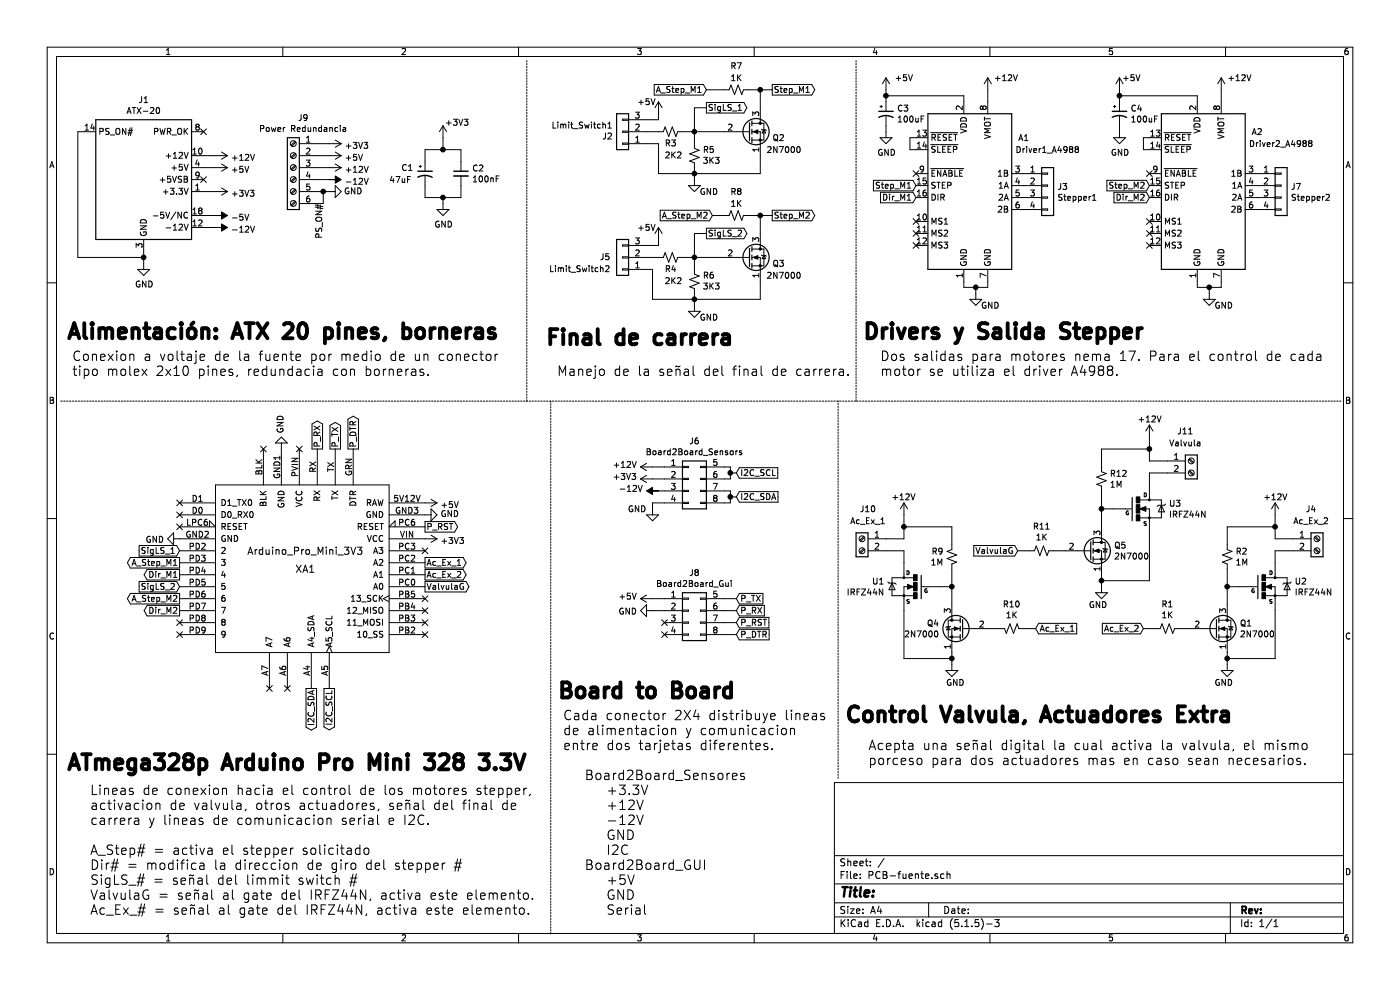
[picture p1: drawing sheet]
EESchema Schematic File Version 4
EELAYER 30 0
EELAYER END
$Descr A4 11693 8268
encoding utf-8
Sheet 1 1
Title ""
Date ""
Rev ""
Comp ""
Comment1 ""
Comment2 ""
Comment3 ""
Comment4 ""
$EndDescr
$Comp
L Driver_Motor:Pololu_Breakout_A4988 A1
U 1 1
P 8050 1550
F 0 "A1" H 8550 1950 50  0000 C CNN
F 1 "Driver1_A4988" H 8750 1850 50  0000 C CNN
F 2 "Module:Pololu_Breakout-16_15.2x20.3mm" H 8325 800 50  0001 L CNN
F 3 "https://www.pololu.com/product/2980/pictures" H 8150 1250 50  0001 C CNN
	1    8050 1550
	1    0    0    -1  
$EndComp
$Comp
L Driver_Motor:Pololu_Breakout_A4988 A2
U 1 1
P 10000 1550
F 0 "A2" H 10500 2000 50  0000 C CNN
F 1 "Driver2_A4988" H 10700 1900 50  0000 C CNN
F 2 "Module:Pololu_Breakout-16_15.2x20.3mm" H 10275 800 50  0001 L CNN
F 3 "https://www.pololu.com/product/2980/pictures" H 10100 1250 50  0001 C CNN
	1    10000 1550
	1    0    0    -1  
$EndComp
$Comp
L Connector:Screw_Terminal_01x02 J4
U 1 1
P 11000 4500
F 0 "J4" H 10950 4750 50  0000 C CNN
F 1 "Ac_Ex_2" H 10950 4650 50  0000 C CNN
F 2 "TerminalBlock:TerminalBlock_bornier-2_P5.08mm" H 11000 4500 50  0001 C CNN
F 3 "~" H 11000 4500 50  0001 C CNN
	1    11000 4500
	1    0    0    -1  
$EndComp
$Comp
L Connector_Generic:Conn_01x04 J3
U 1 1
P 8750 1550
F 0 "J3" H 8830 1542 50  0000 L CNN
F 1 "Stepper1" H 8830 1451 50  0000 L CNN
F 2 "Connector_Molex:Molex_KK-254_AE-6410-04A_1x04_P2.54mm_Vertical" H 8750 1550 50  0001 C CNN
F 3 "~" H 8750 1550 50  0001 C CNN
	1    8750 1550
	1    0    0    -1  
$EndComp
$Comp
L Connector_Generic:Conn_01x04 J7
U 1 1
P 10700 1550
F 0 "J7" H 10780 1542 50  0000 L CNN
F 1 "Stepper2" H 10780 1451 50  0000 L CNN
F 2 "Connector_Molex:Molex_KK-254_AE-6410-04A_1x04_P2.54mm_Vertical" H 10700 1550 50  0001 C CNN
F 3 "~" H 10700 1550 50  0001 C CNN
	1    10700 1550
	1    0    0    -1  
$EndComp
$Comp
L Connector_Generic:Conn_01x03 J2
U 1 1
P 5200 1100
F 0 "J2" H 5280 1142 50  0000 L CNN
F 1 "Limit_Switch1" H 5280 1051 50  0000 L CNN
F 2 "Connector_Molex:Molex_KK-254_AE-6410-03A_1x03_P2.54mm_Vertical" H 5200 1100 50  0001 C CNN
F 3 "~" H 5200 1100 50  0001 C CNN
	1    5200 1100
	-1   0    0    1   
$EndComp
$Comp
L Connector_Generic:Conn_01x03 J5
U 1 1
P 5200 2150
F 0 "J5" H 5300 2150 50  0000 L CNN
F 1 "Limit_Switch2" H 5300 2250 50  0000 L CNN
F 2 "Connector_Molex:Molex_KK-254_AE-6410-03A_1x03_P2.54mm_Vertical" H 5200 2150 50  0001 C CNN
F 3 "~" H 5200 2150 50  0001 C CNN
	1    5200 2150
	-1   0    0    1   
$EndComp
$Comp
L Connector_Generic:Conn_02x04_Top_Bottom J6
U 1 1
P 5750 4000
F 0 "J6" H 5800 4317 50  0000 C CNN
F 1 "Board2Board_Sensors" H 5800 4226 50  0000 C CNN
F 2 "Connector_PinSocket_2.54mm:PinSocket_2x04_P2.54mm_Vertical" H 5750 4000 50  0001 C CNN
F 3 "~" H 5750 4000 50  0001 C CNN
	1    5750 4000
	1    0    0    -1  
$EndComp
$Comp
L power:+5V #PWR0105
U 1 1
P 7400 750
F 0 "#PWR0105" H 7400 600 50  0001 C CNN
F 1 "+5V" H 7550 850 50  0000 C CNN
F 2 "" H 7400 750 50  0001 C CNN
F 3 "" H 7400 750 50  0001 C CNN
	1    7400 750 
	1    0    0    -1  
$EndComp
$Comp
L Device:CP1_Small C3
U 1 1
P 7400 950
F 0 "C3" H 7491 996 50  0000 L CNN
F 1 "100uF" H 7491 905 50  0000 L CNN
F 2 "Capacitor_THT:CP_Radial_D5.0mm_P2.50mm" H 7400 950 50  0001 C CNN
F 3 "~" H 7400 950 50  0001 C CNN
	1    7400 950 
	1    0    0    -1  
$EndComp
$Comp
L power:GND #PWR0106
U 1 1
P 7400 1100
F 0 "#PWR0106" H 7400 850 50  0001 C CNN
F 1 "GND" H 7405 927 50  0000 C CNN
F 2 "" H 7400 1100 50  0001 C CNN
F 3 "" H 7400 1100 50  0001 C CNN
	1    7400 1100
	1    0    0    -1  
$EndComp
Wire Wire Line
	7400 850  7400 800 
Wire Wire Line
	8050 800  7400 800 
Connection ~ 7400 800 
Wire Wire Line
	7400 800  7400 750 
Wire Wire Line
	7400 1100 7400 1050
Wire Wire Line
	10000 850  10000 800 
Wire Wire Line
	9600 1250 9550 1250
Wire Wire Line
	9550 1250 9550 1150
Wire Wire Line
	9550 1150 9600 1150
Text GLabel 9600 1550 0    50   Input ~ 0
Step_M2
NoConn ~ 9600 1450
NoConn ~ 9600 1850
NoConn ~ 9600 1950
NoConn ~ 9600 2050
Text GLabel 9600 1650 0    50   Input ~ 0
Dir_M2
Wire Wire Line
	10000 2350 10000 2400
Wire Wire Line
	10000 2400 10100 2400
Wire Wire Line
	10200 2400 10200 2350
$Comp
L power:GND #PWR0108
U 1 1
P 10100 2450
F 0 "#PWR0108" H 10100 2200 50  0001 C CNN
F 1 "GND" H 10300 2350 50  0000 R CNN
F 2 "" H 10100 2450 50  0001 C CNN
F 3 "" H 10100 2450 50  0001 C CNN
	1    10100 2450
	1    0    0    -1  
$EndComp
$Comp
L power:+12V #PWR0109
U 1 1
P 8250 750
F 0 "#PWR0109" H 8250 600 50  0001 C CNN
F 1 "+12V" H 8300 850 50  0000 L CNN
F 2 "" H 8250 750 50  0001 C CNN
F 3 "" H 8250 750 50  0001 C CNN
	1    8250 750 
	1    0    0    -1  
$EndComp
Wire Wire Line
	8050 850  8050 800 
Wire Wire Line
	7650 1250 7600 1250
Wire Wire Line
	7600 1250 7600 1150
Wire Wire Line
	7600 1150 7650 1150
Wire Wire Line
	8050 2350 8050 2400
Wire Wire Line
	8050 2400 8150 2400
Wire Wire Line
	8250 2400 8250 2350
NoConn ~ 7650 1450
NoConn ~ 7650 1850
NoConn ~ 7650 1950
NoConn ~ 7650 2050
Text GLabel 6450 750  2    50   Output ~ 0
Step_M1
Text GLabel 7650 1650 0    50   Input ~ 0
Dir_M1
Text GLabel 5900 1950 2    50   Output ~ 0
SigLS_2
Text GLabel 5900 900  2    50   Output ~ 0
SigLS_1
Text GLabel 1500 4900 0    50   Input ~ 0
SigLS_2
Text GLabel 1500 4600 0    50   Input ~ 0
SigLS_1
Text GLabel 1500 4700 0    50   Output ~ 0
A_Step_M1
Text GLabel 1500 4800 0    50   Output ~ 0
Dir_M1
Text GLabel 1500 5000 0    50   Output ~ 0
A_Step_M2
Text GLabel 1500 5100 0    50   Output ~ 0
Dir_M2
$Comp
L power:GND #PWR0116
U 1 1
P 1200 2200
F 0 "#PWR0116" H 1200 1950 50  0001 C CNN
F 1 "GND" H 1205 2027 50  0000 C CNN
F 2 "" H 1200 2200 50  0001 C CNN
F 3 "" H 1200 2200 50  0001 C CNN
	1    1200 2200
	1    0    0    -1  
$EndComp
$Comp
L Connector:ATX-20 J1
U 1 1
P 1200 1500
F 0 "J1" H 1200 2167 50  0000 C CNN
F 1 "ATX-20" H 1200 2076 50  0000 C CNN
F 2 "Connector_Molex:Molex_Mini-Fit_Jr_5566-20A_2x10_P4.20mm_Vertical" H 1200 1400 50  0001 C CNN
F 3 "https://web.aub.edu.lb/pub/docs/atx_201.pdf#page=20" H 2300 950 50  0001 C CNN
	1    1200 1500
	1    0    0    -1  
$EndComp
Wire Wire Line
	650  2150 1200 2150
NoConn ~ 1700 1100
$Comp
L power:+12V #PWR0117
U 1 1
P 1800 1300
F 0 "#PWR0117" H 1800 1150 50  0001 C CNN
F 1 "+12V" V 1815 1428 50  0000 L CNN
F 2 "" H 1800 1300 50  0001 C CNN
F 3 "" H 1800 1300 50  0001 C CNN
	1    1800 1300
	0    1    1    0   
$EndComp
$Comp
L power:+5V #PWR0118
U 1 1
P 1800 1400
F 0 "#PWR0118" H 1800 1250 50  0001 C CNN
F 1 "+5V" V 1815 1528 50  0000 L CNN
F 2 "" H 1800 1400 50  0001 C CNN
F 3 "" H 1800 1400 50  0001 C CNN
	1    1800 1400
	0    1    1    0   
$EndComp
$Comp
L power:-5V #PWR0119
U 1 1
P 1800 1800
F 0 "#PWR0119" H 1800 1900 50  0001 C CNN
F 1 "-5V" V 1815 1928 50  0000 L CNN
F 2 "" H 1800 1800 50  0001 C CNN
F 3 "" H 1800 1800 50  0001 C CNN
	1    1800 1800
	0    1    1    0   
$EndComp
$Comp
L power:-12V #PWR0120
U 1 1
P 1800 1900
F 0 "#PWR0120" H 1800 2000 50  0001 C CNN
F 1 "-12V" V 1815 2028 50  0000 L CNN
F 2 "" H 1800 1900 50  0001 C CNN
F 3 "" H 1800 1900 50  0001 C CNN
	1    1800 1900
	0    1    1    0   
$EndComp
$Comp
L power:+3V3 #PWR0121
U 1 1
P 1800 1600
F 0 "#PWR0121" H 1800 1450 50  0001 C CNN
F 1 "+3V3" V 1815 1728 50  0000 L CNN
F 2 "" H 1800 1600 50  0001 C CNN
F 3 "" H 1800 1600 50  0001 C CNN
	1    1800 1600
	0    1    1    0   
$EndComp
Wire Wire Line
	1800 1300 1700 1300
Wire Wire Line
	1800 1400 1700 1400
Wire Wire Line
	1800 1600 1700 1600
Wire Wire Line
	1800 1800 1700 1800
Wire Wire Line
	1800 1900 1700 1900
Wire Wire Line
	5450 3900 5550 3900
$Comp
L power:+12V #PWR0122
U 1 1
P 5450 3900
F 0 "#PWR0122" H 5450 3750 50  0001 C CNN
F 1 "+12V" V 5465 4028 50  0000 L CNN
F 2 "" H 5450 3900 50  0001 C CNN
F 3 "" H 5450 3900 50  0001 C CNN
	1    5450 3900
	0    -1   -1   0   
$EndComp
$Comp
L power:-12V #PWR0123
U 1 1
P 5500 4100
F 0 "#PWR0123" H 5500 4200 50  0001 C CNN
F 1 "-12V" V 5515 4228 50  0000 L CNN
F 2 "" H 5500 4100 50  0001 C CNN
F 3 "" H 5500 4100 50  0001 C CNN
	1    5500 4100
	0    -1   -1   0   
$EndComp
$Comp
L Connector_Generic:Conn_02x04_Top_Bottom J8
U 1 1
P 5750 5100
F 0 "J8" H 5800 5417 50  0000 C CNN
F 1 "Board2Board_Gui" H 5800 5326 50  0000 C CNN
F 2 "Connector_PinSocket_2.54mm:PinSocket_2x04_P2.54mm_Vertical" H 5750 5100 50  0001 C CNN
F 3 "~" H 5750 5100 50  0001 C CNN
	1    5750 5100
	1    0    0    -1  
$EndComp
$Comp
L power:GND #PWR0124
U 1 1
P 5450 5100
F 0 "#PWR0124" H 5450 4850 50  0001 C CNN
F 1 "GND" V 5455 4972 50  0000 R CNN
F 2 "" H 5450 5100 50  0001 C CNN
F 3 "" H 5450 5100 50  0001 C CNN
	1    5450 5100
	0    1    1    0   
$EndComp
$Comp
L power:+5V #PWR0128
U 1 1
P 5450 5000
F 0 "#PWR0128" H 5450 4850 50  0001 C CNN
F 1 "+5V" V 5465 5128 50  0000 L CNN
F 2 "" H 5450 5000 50  0001 C CNN
F 3 "" H 5450 5000 50  0001 C CNN
	1    5450 5000
	0    -1   -1   0   
$EndComp
Wire Wire Line
	6050 5000 6150 5000
Wire Wire Line
	6050 5200 6150 5200
$Comp
L power:+5V #PWR0131
U 1 1
P 9350 750
F 0 "#PWR0131" H 9350 600 50  0001 C CNN
F 1 "+5V" H 9450 850 50  0000 C CNN
F 2 "" H 9350 750 50  0001 C CNN
F 3 "" H 9350 750 50  0001 C CNN
	1    9350 750 
	1    0    0    -1  
$EndComp
$Comp
L Device:CP1_Small C4
U 1 1
P 9350 950
F 0 "C4" H 9441 996 50  0000 L CNN
F 1 "100uF" H 9441 905 50  0000 L CNN
F 2 "Capacitor_THT:CP_Radial_D5.0mm_P2.50mm" H 9350 950 50  0001 C CNN
F 3 "~" H 9350 950 50  0001 C CNN
	1    9350 950 
	1    0    0    -1  
$EndComp
$Comp
L power:GND #PWR0132
U 1 1
P 9350 1100
F 0 "#PWR0132" H 9350 850 50  0001 C CNN
F 1 "GND" H 9355 927 50  0000 C CNN
F 2 "" H 9350 1100 50  0001 C CNN
F 3 "" H 9350 1100 50  0001 C CNN
	1    9350 1100
	1    0    0    -1  
$EndComp
Wire Wire Line
	10000 800  9350 800 
Wire Wire Line
	9350 800  9350 850 
Wire Wire Line
	9350 1050 9350 1100
Wire Wire Line
	9350 750  9350 800 
Connection ~ 9350 800 
Text GLabel 3550 4900 2    50   Output ~ 0
ValvulaG
Text GLabel 2750 5750 3    50   Output ~ 0
I2C_SCL
Text GLabel 2600 5750 3    50   Output ~ 0
I2C_SDA
$Comp
L power:+12V #PWR0133
U 1 1
P 10650 4300
F 0 "#PWR0133" H 10650 4150 50  0001 C CNN
F 1 "+12V" H 10550 4450 50  0000 L CNN
F 2 "" H 10650 4300 50  0001 C CNN
F 3 "" H 10650 4300 50  0001 C CNN
	1    10650 4300
	1    0    0    -1  
$EndComp
NoConn ~ 1700 1500
NoConn ~ 1500 4400
NoConn ~ 1500 4200
NoConn ~ 1500 4300
NoConn ~ 3550 5300
NoConn ~ 3550 5100
NoConn ~ 3550 5200
NoConn ~ 2400 5750
NoConn ~ 2500 3750
$Comp
L Device:R_Small_US R2
U 1 1
P 10250 4650
F 0 "R2" H 10318 4696 50  0000 L CNN
F 1 "1M" H 10318 4605 50  0000 L CNN
F 2 "Resistor_SMD:R_0805_2012Metric" H 10250 4650 50  0001 C CNN
F 3 "~" H 10250 4650 50  0001 C CNN
	1    10250 4650
	1    0    0    -1  
$EndComp
$Comp
L Device:R_Small_US R1
U 1 1
P 9750 5250
F 0 "R1" V 9545 5250 50  0000 C CNN
F 1 "1K" V 9636 5250 50  0000 C CNN
F 2 "Resistor_SMD:R_0805_2012Metric" H 9750 5250 50  0001 C CNN
F 3 "~" H 9750 5250 50  0001 C CNN
	1    9750 5250
	0    1    1    0   
$EndComp
NoConn ~ 2200 3750
$Comp
L power:GND #PWR0134
U 1 1
P 5450 4250
F 0 "#PWR0134" H 5450 4000 50  0001 C CNN
F 1 "GND" H 5400 4250 50  0000 R CNN
F 2 "" H 5450 4250 50  0001 C CNN
F 3 "" H 5450 4250 50  0001 C CNN
	1    5450 4250
	1    0    0    -1  
$EndComp
Wire Wire Line
	5500 4100 5550 4100
Wire Wire Line
	5450 4250 5450 4200
Wire Wire Line
	5450 4200 5550 4200
Text GLabel 6150 4150 2    50   Input ~ 0
I2C_SDA
Text GLabel 6150 3950 2    50   Input ~ 0
I2C_SCL
Wire Wire Line
	6050 3900 6100 3900
Wire Wire Line
	6100 3900 6100 3950
Wire Wire Line
	6100 4000 6050 4000
Wire Wire Line
	6150 3950 6100 3950
Connection ~ 6100 3950
Wire Wire Line
	6100 3950 6100 4000
Wire Wire Line
	6050 4100 6100 4100
Wire Wire Line
	6100 4100 6100 4150
Wire Wire Line
	6100 4200 6050 4200
Wire Wire Line
	6100 4150 6150 4150
Connection ~ 6100 4150
Wire Wire Line
	6100 4150 6100 4200
Text GLabel 6150 5000 2    50   Input ~ 0
P_TX
Text GLabel 6150 5200 2    50   Input ~ 0
P_RST
Wire Wire Line
	6150 5100 6050 5100
$Comp
L power:+3V3 #PWR0135
U 1 1
P 3700 1150
F 0 "#PWR0135" H 3700 1000 50  0001 C CNN
F 1 "+3V3" H 3715 1278 50  0000 L CNN
F 2 "" H 3700 1150 50  0001 C CNN
F 3 "" H 3700 1150 50  0001 C CNN
	1    3700 1150
	1    0    0    -1  
$EndComp
$Comp
L power:GND #PWR0136
U 1 1
P 3700 1700
F 0 "#PWR0136" H 3700 1450 50  0001 C CNN
F 1 "GND" H 3705 1527 50  0000 C CNN
F 2 "" H 3700 1700 50  0001 C CNN
F 3 "" H 3700 1700 50  0001 C CNN
	1    3700 1700
	1    0    0    -1  
$EndComp
$Comp
L Device:CP1_Small C1
U 1 1
P 3550 1450
F 0 "C1" H 3350 1500 50  0000 L CNN
F 1 "47uF" H 3250 1400 50  0000 L CNN
F 2 "Capacitor_THT:CP_Radial_D5.0mm_P2.50mm" H 3550 1450 50  0001 C CNN
F 3 "~" H 3550 1450 50  0001 C CNN
	1    3550 1450
	1    0    0    -1  
$EndComp
$Comp
L Device:C_Small C2
U 1 1
P 3850 1450
F 0 "C2" H 3942 1496 50  0000 L CNN
F 1 "100nF" H 3942 1405 50  0000 L CNN
F 2 "Capacitor_SMD:C_0805_2012Metric" H 3850 1450 50  0001 C CNN
F 3 "~" H 3850 1450 50  0001 C CNN
	1    3850 1450
	1    0    0    -1  
$EndComp
Wire Wire Line
	3550 1350 3550 1250
Wire Wire Line
	3550 1250 3700 1250
Wire Wire Line
	3850 1250 3850 1350
Wire Wire Line
	3550 1550 3550 1650
Wire Wire Line
	3550 1650 3700 1650
Wire Wire Line
	3850 1650 3850 1550
Wire Wire Line
	3700 1700 3700 1650
Connection ~ 3700 1650
Wire Wire Line
	3700 1650 3850 1650
Wire Wire Line
	3700 1150 3700 1250
Connection ~ 3700 1250
Wire Wire Line
	3700 1250 3850 1250
$Comp
L IRFZ44N:IRFZ44N U2
U 1 1
P 10650 4900
F 0 "U2" H 10812 4946 50  0000 L CNN
F 1 "IRFZ44N" H 10812 4855 50  0000 L CNN
F 2 "Package_TO_SOT_THT:TO-220F-3_Vertical" H 10650 4900 50  0001 L BNN
F 3 "" H 10650 4900 50  0001 C CNN
	1    10650 4900
	1    0    0    -1  
$EndComp
$Comp
L Transistor_FET:2N7000 Q1
U 1 1
P 10150 5250
F 0 "Q1" H 10354 5296 50  0000 L CNN
F 1 "2N7000" H 10354 5205 50  0000 L CNN
F 2 "Package_TO_SOT_THT:TO-92_Inline" H 10350 5175 50  0001 L CIN
F 3 "https://www.fairchildsemi.com/datasheets/2N/2N7000.pdf" H 10150 5250 50  0001 L CNN
	1    10150 5250
	1    0    0    -1  
$EndComp
Text GLabel 9550 5250 0    50   Input ~ 0
Ac_Ex_2
$Comp
L power:GND #PWR0137
U 1 1
P 10250 5550
F 0 "#PWR0137" H 10250 5300 50  0001 C CNN
F 1 "GND" H 10300 5400 50  0000 R CNN
F 2 "" H 10250 5550 50  0001 C CNN
F 3 "" H 10250 5550 50  0001 C CNN
	1    10250 5550
	1    0    0    -1  
$EndComp
Wire Wire Line
	10800 4600 10650 4600
Wire Wire Line
	10800 4500 10650 4500
Text Notes 550  2850 0    126  ~ 25
Alimentación: ATX 20 pines, borneras
Text Notes 7200 2850 0    126  ~ 25
Drivers y Salida Stepper
Text Notes 550  6450 0    126  ~ 25
ATmega328p Arduino Pro Mini 328 3.3V
Text Notes 600  3150 0    79   ~ 0
Conexion a voltaje de la fuente por medio de un conector\ntipo molex 2x10 pines, redundacia con borneras.
Text Notes 7350 3150 0    79   ~ 0
Dos salidas para motores nema 17. Para el control de cada \nmotor se utiliza el driver A4988.
Text Notes 750  7650 0    79   ~ 0
Lineas de conexion hacia el control de los motores stepper, \nactivacion de valvula, otros actuadores, señal del final de \ncarrera y lineas de comunicacion serial e I2C.\n\nA_Step# = activa el stepper solicitado\nDir# = modifica la direccion de giro del stepper #\nSigLS_# = señal del limmit switch #\nValvulaG = señal al gate del IRFZ44N, activa este elemento.\nAc_Ex_# = señal al gate del IRFZ44N, activa este elemento.
Text Notes 4650 5850 0    126  ~ 25
Board to Board
Text Notes 4700 7650 0    79   ~ 0
Cada conector 2X4 distribuye lineas \nde alimentacion y comunicacion \nentre dos tarjetas diferentes.\n\n   Board2Board_Sensores\n      +3.3V\n      +12V\n      -12V\n      GND\n      I2C\n   Board2Board_GUI\n      +5V\n      GND\n      Serial
Wire Wire Line
	700  1100 650  1100
Wire Wire Line
	650  1100 650  2150
Wire Wire Line
	1200 2100 1200 2150
Connection ~ 1200 2150
Wire Wire Line
	1200 2150 1200 2200
NoConn ~ 3550 5000
NoConn ~ 1500 5200
NoConn ~ 2250 5750
$Comp
L Transistor_FET:2N7000 Q3
U 1 1
P 6250 2150
F 0 "Q3" H 6450 2100 50  0000 L CNN
F 1 "2N7000" H 6400 2000 50  0000 L CNN
F 2 "Package_TO_SOT_THT:TO-92_Inline" H 6450 2075 50  0001 L CIN
F 3 "https://www.fairchildsemi.com/datasheets/2N/2N7000.pdf" H 6250 2150 50  0001 L CNN
	1    6250 2150
	1    0    0    -1  
$EndComp
$Comp
L Device:R_Small_US R8
U 1 1
P 6150 1800
F 0 "R8" V 5950 1800 50  0000 C CNN
F 1 "1K" V 6050 1800 50  0000 C CNN
F 2 "Resistor_SMD:R_0805_2012Metric" H 6150 1800 50  0001 C CNN
F 3 "~" H 6150 1800 50  0001 C CNN
	1    6150 1800
	0    1    1    0   
$EndComp
$Comp
L Device:R_Small_US R6
U 1 1
P 5800 2350
F 0 "R6" H 5732 2304 50  0000 R CNN
F 1 "3K3" H 5732 2395 50  0000 R CNN
F 2 "Resistor_SMD:R_0805_2012Metric" H 5800 2350 50  0001 C CNN
F 3 "~" H 5800 2350 50  0001 C CNN
	1    5800 2350
	-1   0    0    1   
$EndComp
$Comp
L power:GND #PWR0101
U 1 1
P 5800 2550
F 0 "#PWR0101" H 5800 2300 50  0001 C CNN
F 1 "GND" H 6000 2450 50  0000 R CNN
F 2 "" H 5800 2550 50  0001 C CNN
F 3 "" H 5800 2550 50  0001 C CNN
	1    5800 2550
	1    0    0    -1  
$EndComp
$Comp
L power:+12V #PWR0107
U 1 1
P 10200 750
F 0 "#PWR0107" H 10200 600 50  0001 C CNN
F 1 "+12V" H 10250 850 50  0000 L CNN
F 2 "" H 10200 750 50  0001 C CNN
F 3 "" H 10200 750 50  0001 C CNN
	1    10200 750 
	1    0    0    -1  
$EndComp
Wire Wire Line
	10200 850  10200 750 
Wire Wire Line
	10100 2450 10100 2400
Connection ~ 10100 2400
Wire Wire Line
	10100 2400 10200 2400
Wire Wire Line
	8250 750  8250 850 
$Comp
L Transistor_FET:2N7000 Q2
U 1 1
P 6250 1100
F 0 "Q2" H 6450 1050 50  0000 L CNN
F 1 "2N7000" H 6400 950 50  0000 L CNN
F 2 "Package_TO_SOT_THT:TO-92_Inline" H 6450 1025 50  0001 L CIN
F 3 "https://www.fairchildsemi.com/datasheets/2N/2N7000.pdf" H 6250 1100 50  0001 L CNN
	1    6250 1100
	1    0    0    -1  
$EndComp
$Comp
L power:GND #PWR0102
U 1 1
P 8150 2450
F 0 "#PWR0102" H 8150 2200 50  0001 C CNN
F 1 "GND" H 8350 2350 50  0000 R CNN
F 2 "" H 8150 2450 50  0001 C CNN
F 3 "" H 8150 2450 50  0001 C CNN
	1    8150 2450
	1    0    0    -1  
$EndComp
$Comp
L power:GND #PWR0103
U 1 1
P 5800 1500
F 0 "#PWR0103" H 5800 1250 50  0001 C CNN
F 1 "GND" H 6000 1400 50  0000 R CNN
F 2 "" H 5800 1500 50  0001 C CNN
F 3 "" H 5800 1500 50  0001 C CNN
	1    5800 1500
	1    0    0    -1  
$EndComp
Wire Wire Line
	8150 2450 8150 2400
Connection ~ 8150 2400
Wire Wire Line
	8150 2400 8250 2400
$Comp
L Connector:Screw_Terminal_01x06 J9
U 1 1
P 2450 1400
F 0 "J9" H 2368 1817 50  0000 C CNN
F 1 "Power Redundancia" H 2368 1726 50  0000 C CNN
F 2 "TerminalBlock:TerminalBlock_bornier-6_P5.08mm" H 2450 1400 50  0001 C CNN
F 3 "~" H 2450 1400 50  0001 C CNN
	1    2450 1400
	-1   0    0    -1  
$EndComp
$Comp
L power:+3V3 #PWR0104
U 1 1
P 2750 1200
F 0 "#PWR0104" H 2750 1050 50  0001 C CNN
F 1 "+3V3" V 2765 1328 50  0000 L CNN
F 2 "" H 2750 1200 50  0001 C CNN
F 3 "" H 2750 1200 50  0001 C CNN
	1    2750 1200
	0    1    1    0   
$EndComp
$Comp
L power:+5V #PWR0110
U 1 1
P 2750 1300
F 0 "#PWR0110" H 2750 1150 50  0001 C CNN
F 1 "+5V" V 2765 1428 50  0000 L CNN
F 2 "" H 2750 1300 50  0001 C CNN
F 3 "" H 2750 1300 50  0001 C CNN
	1    2750 1300
	0    1    1    0   
$EndComp
$Comp
L power:+12V #PWR0111
U 1 1
P 2750 1400
F 0 "#PWR0111" H 2750 1250 50  0001 C CNN
F 1 "+12V" V 2765 1528 50  0000 L CNN
F 2 "" H 2750 1400 50  0001 C CNN
F 3 "" H 2750 1400 50  0001 C CNN
	1    2750 1400
	0    1    1    0   
$EndComp
$Comp
L power:-12V #PWR0112
U 1 1
P 2750 1500
F 0 "#PWR0112" H 2750 1600 50  0001 C CNN
F 1 "-12V" V 2765 1628 50  0000 L CNN
F 2 "" H 2750 1500 50  0001 C CNN
F 3 "" H 2750 1500 50  0001 C CNN
	1    2750 1500
	0    1    1    0   
$EndComp
$Comp
L power:GND #PWR0113
U 1 1
P 2750 1600
F 0 "#PWR0113" H 2750 1350 50  0001 C CNN
F 1 "GND" V 2750 1400 50  0000 C CNN
F 2 "" H 2750 1600 50  0001 C CNN
F 3 "" H 2750 1600 50  0001 C CNN
	1    2750 1600
	0    -1   -1   0   
$EndComp
Wire Wire Line
	2750 1200 2650 1200
Wire Wire Line
	2750 1300 2650 1300
Wire Wire Line
	2750 1400 2650 1400
Wire Wire Line
	2750 1500 2650 1500
Wire Wire Line
	2750 1600 2700 1600
Wire Wire Line
	2650 1700 2700 1700
Wire Wire Line
	2700 1700 2700 1600
Connection ~ 2700 1600
Wire Wire Line
	2700 1600 2650 1600
Text Notes 2700 1700 3    50   ~ 0
PS_ON#
Text GLabel 6450 1800 2    50   Output ~ 0
Step_M2
Text GLabel 7650 1550 0    50   Input ~ 0
Step_M1
$Comp
L Device:R_Small_US R4
U 1 1
P 5600 2150
F 0 "R4" V 5500 2200 50  0000 R CNN
F 1 "2K2" V 5400 2200 50  0000 R CNN
F 2 "Resistor_SMD:R_0805_2012Metric" H 5600 2150 50  0001 C CNN
F 3 "~" H 5600 2150 50  0001 C CNN
	1    5600 2150
	0    -1   -1   0   
$EndComp
Wire Wire Line
	6250 1800 6350 1800
Wire Wire Line
	6350 1950 6350 1800
Connection ~ 6350 1800
Wire Wire Line
	6350 1800 6450 1800
Wire Wire Line
	5700 2150 5800 2150
Wire Wire Line
	5800 2250 5800 2150
Connection ~ 5800 2150
Wire Wire Line
	5800 2150 6050 2150
Wire Wire Line
	5900 1950 5800 1950
Wire Wire Line
	5800 1950 5800 2150
Text GLabel 5950 1800 0    50   Input ~ 0
A_Step_M2
Wire Wire Line
	6050 1800 5950 1800
Wire Wire Line
	5400 2150 5500 2150
Wire Wire Line
	5800 2550 5800 2500
Wire Wire Line
	6350 2350 6350 2500
Wire Wire Line
	6350 2500 5800 2500
Connection ~ 5800 2500
Wire Wire Line
	5800 2500 5800 2450
Wire Wire Line
	5400 2250 5450 2250
Wire Wire Line
	5450 2250 5450 2500
Wire Wire Line
	5450 2500 5800 2500
$Comp
L power:+5V #PWR0115
U 1 1
P 5500 2000
F 0 "#PWR0115" H 5500 1850 50  0001 C CNN
F 1 "+5V" H 5400 2100 50  0000 C CNN
F 2 "" H 5500 2000 50  0001 C CNN
F 3 "" H 5500 2000 50  0001 C CNN
	1    5500 2000
	1    0    0    -1  
$EndComp
Wire Wire Line
	5400 2050 5500 2050
Wire Wire Line
	5500 2050 5500 2000
$Comp
L Device:R_Small_US R7
U 1 1
P 6150 750
F 0 "R7" V 5950 750 50  0000 C CNN
F 1 "1K" V 6050 750 50  0000 C CNN
F 2 "Resistor_SMD:R_0805_2012Metric" H 6150 750 50  0001 C CNN
F 3 "~" H 6150 750 50  0001 C CNN
	1    6150 750 
	0    1    1    0   
$EndComp
Wire Wire Line
	6250 750  6350 750 
Wire Wire Line
	6350 900  6350 750 
Connection ~ 6350 750 
Wire Wire Line
	6350 750  6450 750 
Text GLabel 5900 750  0    50   Input ~ 0
A_Step_M1
Wire Wire Line
	6050 750  5900 750 
$Comp
L Device:R_Small_US R5
U 1 1
P 5800 1300
F 0 "R5" H 5732 1254 50  0000 R CNN
F 1 "3K3" H 5732 1345 50  0000 R CNN
F 2 "Resistor_SMD:R_0805_2012Metric" H 5800 1300 50  0001 C CNN
F 3 "~" H 5800 1300 50  0001 C CNN
	1    5800 1300
	-1   0    0    1   
$EndComp
$Comp
L Device:R_Small_US R3
U 1 1
P 5600 1100
F 0 "R3" V 5500 1150 50  0000 R CNN
F 1 "2K2" V 5400 1150 50  0000 R CNN
F 2 "Resistor_SMD:R_0805_2012Metric" H 5600 1100 50  0001 C CNN
F 3 "~" H 5600 1100 50  0001 C CNN
	1    5600 1100
	0    -1   -1   0   
$EndComp
Wire Wire Line
	5800 1200 5800 1100
Wire Wire Line
	5800 1100 6050 1100
Wire Wire Line
	5700 1100 5800 1100
Connection ~ 5800 1100
Wire Wire Line
	5900 900  5800 900 
Wire Wire Line
	5800 900  5800 1100
Wire Wire Line
	5400 1100 5500 1100
Wire Wire Line
	5800 1400 5800 1450
Wire Wire Line
	6350 1300 6350 1450
Wire Wire Line
	6350 1450 5800 1450
Connection ~ 5800 1450
Wire Wire Line
	5800 1450 5800 1500
Wire Wire Line
	5400 1200 5500 1200
Wire Wire Line
	5500 1200 5500 1450
Wire Wire Line
	5500 1450 5800 1450
$Comp
L power:+5V #PWR0125
U 1 1
P 5500 950
F 0 "#PWR0125" H 5500 800 50  0001 C CNN
F 1 "+5V" H 5400 1050 50  0000 C CNN
F 2 "" H 5500 950 50  0001 C CNN
F 3 "" H 5500 950 50  0001 C CNN
	1    5500 950 
	1    0    0    -1  
$EndComp
Wire Wire Line
	5400 1000 5500 1000
Wire Wire Line
	5500 1000 5500 950 
Text Notes 4550 2900 0    126  ~ 25
Final de carrera
Text Notes 4650 3150 0    79   ~ 0
Manejo de la señal del final de carrera.
Wire Notes Line
	11200 3350 500  3350
Wire Notes Line
	4400 3350 4400 500 
Wire Notes Line
	7150 3350 7150 500 
Wire Wire Line
	10650 4300 10650 4400
Wire Wire Line
	10250 4550 10250 4400
Wire Wire Line
	10250 4400 10650 4400
Connection ~ 10650 4400
Wire Wire Line
	10650 4400 10650 4500
Wire Wire Line
	10650 4700 10650 4600
Wire Wire Line
	10250 5050 10250 4900
Wire Wire Line
	10250 4900 10350 4900
Wire Wire Line
	10250 4750 10250 4900
Connection ~ 10250 4900
Wire Wire Line
	10250 5450 10250 5500
Wire Wire Line
	10250 5500 10650 5500
Wire Wire Line
	10650 5500 10650 5100
Wire Wire Line
	10250 5550 10250 5500
Connection ~ 10250 5500
Wire Wire Line
	9850 5250 9950 5250
Wire Wire Line
	9550 5250 9650 5250
$Comp
L Connector:Screw_Terminal_01x02 J11
U 1 1
P 9950 3850
F 0 "J11" H 9900 4100 50  0000 C CNN
F 1 "Valvula" H 9900 4000 50  0000 C CNN
F 2 "TerminalBlock:TerminalBlock_bornier-2_P5.08mm" H 9950 3850 50  0001 C CNN
F 3 "~" H 9950 3850 50  0001 C CNN
	1    9950 3850
	1    0    0    -1  
$EndComp
$Comp
L power:+12V #PWR0126
U 1 1
P 9600 3650
F 0 "#PWR0126" H 9600 3500 50  0001 C CNN
F 1 "+12V" H 9500 3800 50  0000 L CNN
F 2 "" H 9600 3650 50  0001 C CNN
F 3 "" H 9600 3650 50  0001 C CNN
	1    9600 3650
	1    0    0    -1  
$EndComp
$Comp
L Device:R_Small_US R12
U 1 1
P 9200 4000
F 0 "R12" H 9268 4046 50  0000 L CNN
F 1 "1M" H 9268 3955 50  0000 L CNN
F 2 "Resistor_SMD:R_0805_2012Metric" H 9200 4000 50  0001 C CNN
F 3 "~" H 9200 4000 50  0001 C CNN
	1    9200 4000
	1    0    0    -1  
$EndComp
$Comp
L Device:R_Small_US R11
U 1 1
P 8700 4600
F 0 "R11" V 8495 4600 50  0000 C CNN
F 1 "1K" V 8586 4600 50  0000 C CNN
F 2 "Resistor_SMD:R_0805_2012Metric" H 8700 4600 50  0001 C CNN
F 3 "~" H 8700 4600 50  0001 C CNN
	1    8700 4600
	0    1    1    0   
$EndComp
$Comp
L IRFZ44N:IRFZ44N U3
U 1 1
P 9600 4250
F 0 "U3" H 9762 4296 50  0000 L CNN
F 1 "IRFZ44N" H 9762 4205 50  0000 L CNN
F 2 "Package_TO_SOT_THT:TO-220F-3_Vertical" H 9600 4250 50  0001 L BNN
F 3 "" H 9600 4250 50  0001 C CNN
	1    9600 4250
	1    0    0    -1  
$EndComp
$Comp
L Transistor_FET:2N7000 Q5
U 1 1
P 9100 4600
F 0 "Q5" H 9304 4646 50  0000 L CNN
F 1 "2N7000" H 9304 4555 50  0000 L CNN
F 2 "Package_TO_SOT_THT:TO-92_Inline" H 9300 4525 50  0001 L CIN
F 3 "https://www.fairchildsemi.com/datasheets/2N/2N7000.pdf" H 9100 4600 50  0001 L CNN
	1    9100 4600
	1    0    0    -1  
$EndComp
Text GLabel 8500 4600 0    50   Input ~ 0
ValvulaG
$Comp
L power:GND #PWR0127
U 1 1
P 9200 4900
F 0 "#PWR0127" H 9200 4650 50  0001 C CNN
F 1 "GND" H 9250 4750 50  0000 R CNN
F 2 "" H 9200 4900 50  0001 C CNN
F 3 "" H 9200 4900 50  0001 C CNN
	1    9200 4900
	1    0    0    -1  
$EndComp
Wire Wire Line
	9750 3950 9600 3950
Wire Wire Line
	9750 3850 9600 3850
Wire Wire Line
	9600 3650 9600 3750
Wire Wire Line
	9200 3900 9200 3750
Wire Wire Line
	9200 3750 9600 3750
Connection ~ 9600 3750
Wire Wire Line
	9600 3750 9600 3850
Wire Wire Line
	9600 4050 9600 3950
Wire Wire Line
	9200 4400 9200 4250
Wire Wire Line
	9200 4250 9300 4250
Wire Wire Line
	9200 4100 9200 4250
Connection ~ 9200 4250
Wire Wire Line
	9200 4800 9200 4850
Wire Wire Line
	9200 4850 9600 4850
Wire Wire Line
	9600 4850 9600 4450
Wire Wire Line
	9200 4900 9200 4850
Connection ~ 9200 4850
Wire Wire Line
	8800 4600 8900 4600
Wire Wire Line
	8500 4600 8600 4600
$Comp
L Connector:Screw_Terminal_01x02 J10
U 1 1
P 7200 4500
F 0 "J10" H 7150 4750 50  0000 C CNN
F 1 "Ac_Ex_1" H 7150 4650 50  0000 C CNN
F 2 "TerminalBlock:TerminalBlock_bornier-2_P5.08mm" H 7200 4500 50  0001 C CNN
F 3 "~" H 7200 4500 50  0001 C CNN
	1    7200 4500
	-1   0    0    -1  
$EndComp
$Comp
L power:+12V #PWR0129
U 1 1
P 7550 4300
F 0 "#PWR0129" H 7550 4150 50  0001 C CNN
F 1 "+12V" H 7450 4450 50  0000 L CNN
F 2 "" H 7550 4300 50  0001 C CNN
F 3 "" H 7550 4300 50  0001 C CNN
	1    7550 4300
	-1   0    0    -1  
$EndComp
$Comp
L Device:R_Small_US R9
U 1 1
P 7950 4650
F 0 "R9" H 8018 4696 50  0000 L CNN
F 1 "1M" H 8018 4605 50  0000 L CNN
F 2 "Resistor_SMD:R_0805_2012Metric" H 7950 4650 50  0001 C CNN
F 3 "~" H 7950 4650 50  0001 C CNN
	1    7950 4650
	-1   0    0    -1  
$EndComp
$Comp
L Device:R_Small_US R10
U 1 1
P 8450 5250
F 0 "R10" V 8245 5250 50  0000 C CNN
F 1 "1K" V 8336 5250 50  0000 C CNN
F 2 "Resistor_SMD:R_0805_2012Metric" H 8450 5250 50  0001 C CNN
F 3 "~" H 8450 5250 50  0001 C CNN
	1    8450 5250
	0    -1   1    0   
$EndComp
$Comp
L IRFZ44N:IRFZ44N U1
U 1 1
P 7550 4900
F 0 "U1" H 7712 4946 50  0000 L CNN
F 1 "IRFZ44N" H 7712 4855 50  0000 L CNN
F 2 "Package_TO_SOT_THT:TO-220F-3_Vertical" H 7550 4900 50  0001 L BNN
F 3 "" H 7550 4900 50  0001 C CNN
	1    7550 4900
	-1   0    0    -1  
$EndComp
$Comp
L Transistor_FET:2N7000 Q4
U 1 1
P 8050 5250
F 0 "Q4" H 8254 5296 50  0000 L CNN
F 1 "2N7000" H 8254 5205 50  0000 L CNN
F 2 "Package_TO_SOT_THT:TO-92_Inline" H 8250 5175 50  0001 L CIN
F 3 "https://www.fairchildsemi.com/datasheets/2N/2N7000.pdf" H 8050 5250 50  0001 L CNN
	1    8050 5250
	-1   0    0    -1  
$EndComp
Text GLabel 8650 5250 2    50   Input ~ 0
Ac_Ex_1
$Comp
L power:GND #PWR0130
U 1 1
P 7950 5550
F 0 "#PWR0130" H 7950 5300 50  0001 C CNN
F 1 "GND" H 8000 5400 50  0000 R CNN
F 2 "" H 7950 5550 50  0001 C CNN
F 3 "" H 7950 5550 50  0001 C CNN
	1    7950 5550
	-1   0    0    -1  
$EndComp
Wire Wire Line
	7400 4600 7550 4600
Wire Wire Line
	7400 4500 7550 4500
Wire Wire Line
	7550 4300 7550 4400
Wire Wire Line
	7950 4550 7950 4400
Wire Wire Line
	7950 4400 7550 4400
Connection ~ 7550 4400
Wire Wire Line
	7550 4400 7550 4500
Wire Wire Line
	7550 4700 7550 4600
Wire Wire Line
	7950 5050 7950 4900
Wire Wire Line
	7950 4900 7850 4900
Wire Wire Line
	7950 4750 7950 4900
Connection ~ 7950 4900
Wire Wire Line
	7950 5450 7950 5500
Wire Wire Line
	7950 5500 7550 5500
Wire Wire Line
	7550 5500 7550 5100
Wire Wire Line
	7950 5550 7950 5500
Connection ~ 7950 5500
Wire Wire Line
	8350 5250 8250 5250
Wire Wire Line
	8650 5250 8550 5250
Text Notes 7250 6400 0    79   ~ 0
Acepta una señal digital la cual activa la valvula, el mismo \nporceso para dos actuadores mas en caso sean necesarios.
Text Notes 7050 6050 0    126  ~ 25
Control Valvula, Actuadores Extra
Wire Notes Line
	7000 6500 7000 3350
$Comp
L power:+3V3 #PWR0138
U 1 1
P 5450 4000
F 0 "#PWR0138" H 5450 3850 50  0001 C CNN
F 1 "+3V3" V 5465 4128 50  0000 L CNN
F 2 "" H 5450 4000 50  0001 C CNN
F 3 "" H 5450 4000 50  0001 C CNN
	1    5450 4000
	0    -1   -1   0   
$EndComp
Wire Wire Line
	5550 4000 5450 4000
Wire Wire Line
	5550 5000 5450 5000
Wire Wire Line
	5550 5100 5450 5100
Text GLabel 2800 3750 1    50   Output ~ 0
P_TX
Text GLabel 2650 3750 1    50   Output ~ 0
P_RX
Text GLabel 3550 4400 2    50   Output ~ 0
P_RST
Text GLabel 6150 5100 2    50   Input ~ 0
P_RX
NoConn ~ 5550 5200
NoConn ~ 5550 5300
Wire Notes Line
	4600 7800 4600 3350
$Comp
L power:GND #PWR0142
U 1 1
P 2350 3750
F 0 "#PWR0142" H 2350 3500 50  0001 C CNN
F 1 "GND" V 2355 3622 50  0000 R CNN
F 2 "" H 2350 3750 50  0001 C CNN
F 3 "" H 2350 3750 50  0001 C CNN
	1    2350 3750
	-1   0    0    1   
$EndComp
$Comp
L power:+5V #PWR0143
U 1 1
P 3550 4200
F 0 "#PWR0143" H 3550 4050 50  0001 C CNN
F 1 "+5V" V 3565 4328 50  0000 L CNN
F 2 "" H 3550 4200 50  0001 C CNN
F 3 "" H 3550 4200 50  0001 C CNN
	1    3550 4200
	0    1    1    0   
$EndComp
$Comp
L power:GND #PWR0144
U 1 1
P 3550 4300
F 0 "#PWR0144" H 3550 4050 50  0001 C CNN
F 1 "GND" V 3555 4172 50  0000 R CNN
F 2 "" H 3550 4300 50  0001 C CNN
F 3 "" H 3550 4300 50  0001 C CNN
	1    3550 4300
	0    -1   -1   0   
$EndComp
Text GLabel 3550 4700 2    50   Output ~ 0
Ac_Ex_1
Text GLabel 3550 4800 2    50   Output ~ 0
Ac_Ex_2
$Comp
L arduinoProMini:Arduino_Pro_Mini_3V3 XA1
U 1 1
P 2500 4750
F 0 "XA1" H 2550 4750 60  0000 C CNN
F 1 "Arduino_Pro_Mini_3V3" H 2550 4900 60  0000 C CNN
F 2 "PCB-fuente_2step_ATmega:Arduino_Mini_Socket" H 4300 8500 60  0001 C CNN
F 3 "" H 4300 8500 60  0001 C CNN
	1    2500 4750
	1    0    0    -1  
$EndComp
Text GLabel 6150 5300 2    50   Input ~ 0
P_DTR
Wire Wire Line
	6050 5300 6150 5300
Text GLabel 2950 3750 1    50   Output ~ 0
P_DTR
$Comp
L power:+3V3 #PWR0114
U 1 1
P 3550 4500
F 0 "#PWR0114" H 3550 4350 50  0001 C CNN
F 1 "+3V3" V 3565 4628 50  0000 L CNN
F 2 "" H 3550 4500 50  0001 C CNN
F 3 "" H 3550 4500 50  0001 C CNN
	1    3550 4500
	0    1    1    0   
$EndComp
$Comp
L power:GND #PWR0139
U 1 1
P 1500 4500
F 0 "#PWR0139" H 1500 4250 50  0001 C CNN
F 1 "GND" V 1505 4372 50  0000 R CNN
F 2 "" H 1500 4500 50  0001 C CNN
F 3 "" H 1500 4500 50  0001 C CNN
	1    1500 4500
	0    1    1    0   
$EndComp
NoConn ~ 3550 4600
NoConn ~ 1500 5300
$EndSCHEMATC
